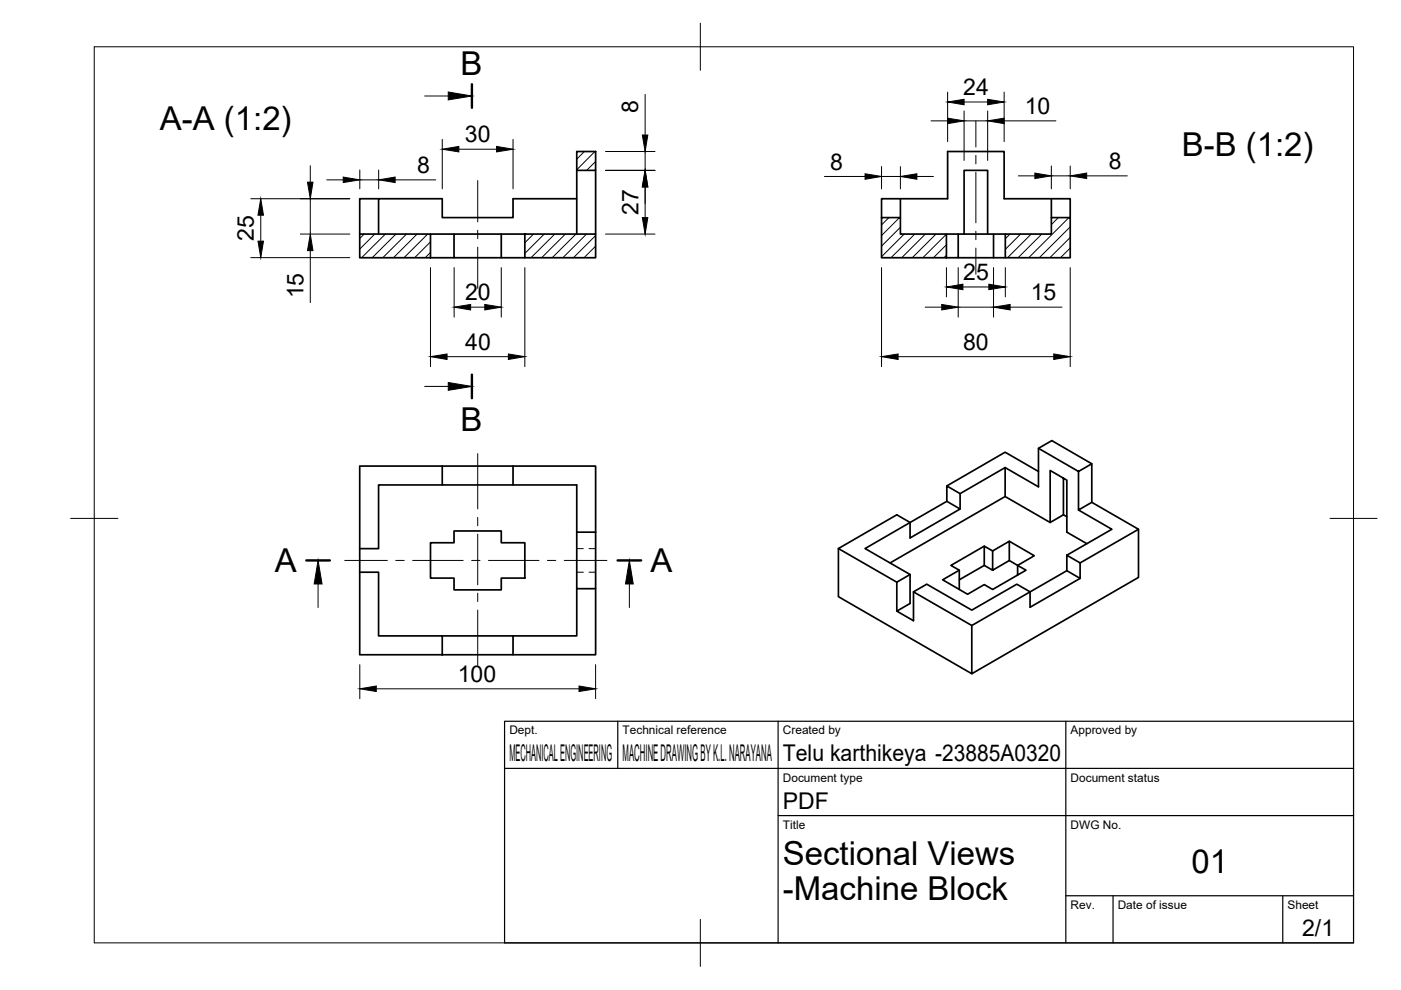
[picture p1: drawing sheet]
<svg xmlns="http://www.w3.org/2000/svg" width="297mm" height="210mm" viewBox="0 0 297 210" stroke-linecap="round" stroke-linejoin="round" font-family="sans-serif">
<!-- layer: Visible -->
<g fill="none" stroke="#000" stroke-width=".36">
<path d="M122.3 32.1h4v4h-4zM122.3 36.1v13.5M126.3 36.1v13.5M76.3 49.6h15v5h-15zM80.3 42.1h-4v7.5M91.3 49.6h20M91.3 54.6h5M96.3 49.6v5h10M106.3 49.6v5h5M111.3 49.6h15v5h-15zM122.3 42.1h-13.5v4h-15v-4h-13.5v7.5M186.9 46.1h4v3.5h9.8v5h-13.8z"/>
<path d="M190.9 42.1h-4v4M190.9 42.1h10v-10h12v10h14v4M190.9 42.1v4M200.7 49.6h12.4M203.2 49.6v5h-2.5M203.2 54.6h7.5M204.4 49.6v-13.5h5v13.5M210.7 49.6v5h2.4M213.1 49.6h9.8v-3.5h4v8.5h-13.8zM222.9 42.1v4M93.8 98.8v4h15v-4M93.8 98.8h-17.5v17.5"/>
<path d="M93.8 98.8h15M108.8 98.8h17.5v14M220.2 95.1l8.5 4.9v8.1l2.8-1.6v-8.2l-2.8 1.7M220.2 100l-7.1-4.1-12.4 7.1M231.5 98.3l-8.5-4.9-2.8 1.7v8.1l-7.1-4.1M76.3 116.3v5M91.3 115.1h5v-2.5h10v2.5h5v7.5h-5v2.5h-10v-2.5h-5zM93.8 102.8h-13.5v13.5h-4M108.8 102.8h13.5v10M122.3 112.8v12h4v-12M122.3 112.8h4M177.8 116.3v10.2l28.2 16.3"/>
<path d="M200.7 106.3l2.9 1.6-10.6 6.2v-3.3l-2.9-1.7-12.3 7.2 12.3 7.1M200.7 106.3v-3.3l2.9 1.7v3.2M200.7 106.3l-17.3 10 9.6 5.5v6.1l-2.9 1.7 3.6 2v-6.1l2.8-1.6 9.5 5.5 9.6-5.5 2.8 1.6v3.2l10.6-6.1M203.6 104.7l9.5-5.6v6.2l9.6 5.5M208.7 119.9l1.8 1v-4.1l3.5-2v4l-3.5 2.1M208.7 115.8l-7.1 4.1 1.8 1v4.1M210.5 116.8l-1.8-1v4.1l-5.3 3M213.1 105.3l-24.4 14.1M214 114.8l5.3 3-3.5 2.1-1.8-1.1M225.5 101.4v7.7l-2.8 1.7v-11l3.5 2v11l4.2 2.5M225.5 109.1l.7 .5M226.2 117.7l2.8 1.7v3.2l-2.8-1.6z"/>
<path d="M228.7 108.1l7 4.1-9.5 5.5M231.5 106.5l9.9 5.7-12.4 7.2M241.4 112.2v10.2l-35.4 20.4v-10.2M76.3 121.3h4v13.5h13.5v4h-17.5zM93.8 134.8h15M108.8 134.8v4M122.3 124.8v10h-13.5M126.3 124.8v14h-32.5M193 121.8l-2.9 1.6v6.2M203.4 120.9l-3.5 2 5.2 3.1 3.6-2.1 1.8 1.1 7-4.1-1.7-1v2M226.2 121l-20.2 11.6-12.3-7.1"/>
</g>
<!-- layer: Hidden -->
<path d="M122.3 116.3h1.4M124.9 116.3h1.4M122.3 121.3h1.4M124.9 121.3h1.4" fill="none" stroke="#000" stroke-width=".21"/>
<!-- layer: BORDER -->
<path d="M20 9.9h267v190h-267zM148.5 4.9v10M15 109.9h10M282 109.9h10M148.5 194.9v10" fill="none" stroke="#000" stroke-width=".21"/>
<!-- layer: TITLEBLOCK -->
<path d="M107 152.9h180v47h-180zM131 152.9v10M165 152.9v47M226 152.9v47M107 162.9h180M165 172.9h122M226 189.9h61M236 189.9v10M272 189.9v10" fill="none" stroke="#000" stroke-width=".25"/>
<!-- layer: Hatching -->
<g fill="none" stroke="#000" stroke-width=".21">
<path d="M123.9 32.1l-1.6 1.7M126.1 32.1l-3.8 3.9M126.3 34.2l-1.9 1.9M77.2 49.6l-.9 1M79.5 49.6l-3.2 3.2M81.7 49.6l-5 5M83.9 49.6l-5 5M86.2 49.6l-5 5M88.4 49.6l-5 5M90.7 49.6l-5 5M91.3 51.3l-3.4 3.3M91.3 53.5l-1.1 1.1"/>
<path d="M113.1 49.6l-1.8 1.9M115.4 49.6l-4.1 4.1M117.6 49.6l-5 5M119.9 49.6l-5 5M122.1 49.6l-5 5M124.4 49.6l-5 5M126.3 49.9l-4.7 4.7M126.3 52.2l-2.5 2.4M126.3 54.4l-.2 .2M188.5 46.1l-1.6 1.6M190.7 46.1l-3.8 3.8M190.9 48.2l-4 4"/>
<path d="M191.7 49.6l-4.8 4.8M194 49.6l-5.1 5M196.2 49.6l-5 5M198.4 49.6l-5 5M200.7 49.6l-5 5M200.7 51.9l-2.8 2.7M200.7 54.1l-.5 .5M214.1 49.6l-1 1M216.4 49.6l-3.3 3.3M218.6 49.6l-5 5M220.9 49.6l-5 5M224.4 46.1l-1.5 1.5"/>
<path d="M226.6 46.1l-8.5 8.5M226.9 48.1l-6.5 6.5M226.9 50.3l-4.3 4.3M226.9 52.6l-2 2"/>
</g>
<!-- layer: Section Lines -->
<path d="M100.1 17.9v5M100.1 79.4v5M64.9 118.8h5M130.9 118.8h5" fill="none" stroke="#000" stroke-width=".51"/>
<path d="M90 20.4h5M90 81.9h5M67.4 123.8v5M133.4 123.8v5" fill="none" stroke="#000" stroke-width=".21"/>
<path d="M95 19.5l5.1 .9-5.1 .8zM95 81.1l5.1 .8-5.1 .9zM67.4 118.8l.9 5h-1.7zM133.4 118.8l.9 5h-1.7z" fill="#000" stroke="#000" stroke-width=".21"/>
<!-- layer: FD_Dimensions -->
<g fill="none" stroke="#000" stroke-width=".21">
<path d="M200.9 19.5v10.5M212.9 19.5v10.5M65.8 35.1v3.5M69.3 38.1h3.5M76.3 36v4M76.3 38.1h4M80.3 36v4M83.8 38.1h8.6M93.8 29.5v10.5M97.3 31.6h8M108.8 29.5v10.5M128.4 36.1h10.5"/>
<path d="M128.4 32.1h10.5M136.8 20v8.6M136.8 32.1v4M136.8 39.6v6.5M174.8 37.4h8.6M186.9 35.3v4.7M186.9 37.4h4M190.9 35.3v4.7M194.4 37.4h3.5M197.4 25.6h3.5M204.4 21.6h5M204.4 23.5v10.5"/>
<path d="M204.4 25.6h5M209.4 23.5v10.5M212.9 25.6h11M215.9 37.3h3.5M222.9 35.2v4.8M222.9 37.3h4M226.9 35.2v4.8M230.4 37.3h8.6M53.2 42.1h21M53.2 54.6h21M55.3 45.6v5.5M63.7 49.6h10.5"/>
<path d="M65.8 42.1v7.5M65.8 53.1v11M91.3 56.7v21M96.3 56.7v10.5M106.3 56.7v10.5M111.3 56.7v21M128.4 49.6h10.5M186.9 56.7v21M200.7 56.7v6.2M203.2 56.7v10.5M210.7 56.7v10.5M213.1 56.7v6.2"/>
<path d="M226.9 56.7v21M94.8 75.6h13M99.8 65.1h3M190.4 75.6h33M196.2 65.1h3.5M203.2 65.1h7.5M204.2 60.8h5.5M214.2 65.1h11M76.3 140.9v7.2M79.8 146h43M126.3 140.9v7.2"/>
</g>
<g fill="#000" stroke="#000" stroke-width=".21">
<path d="M65.2 38.6h1.2l-.6 3.5zM72.8 37.5l3.5 .6-3.5 .6zM80.3 38.1l3.5-.6v1.2zM93.8 31.6l3.5-.6v1.2zM105.3 31l3.5 .6-3.5 .6zM136.8 36.1l.6 3.5h-1.2zM136.2 28.6h1.2l-.6 3.5zM183.4 36.8l3.5 .6-3.5 .6zM190.9 37.4l3.5-.6v1.2zM200.9 25.1l3.5 .5-3.5 .6zM200.9 21.6l3.5-.5v1.1zM209.4 21.1l3.5 .5-3.5 .6z"/>
<path d="M209.4 25.6l3.5-.5v1.1zM219.4 36.7l3.5 .6-3.5 .6zM226.9 37.3l3.5-.6v1.2zM54.7 51.1h1.2l-.6 3.5zM55.3 42.1l.6 3.5h-1.2zM65.8 49.6l.6 3.5h-1.2zM136.2 46.1h1.2l-.6 3.5zM91.3 75.6l3.5-.6v1.2zM96.3 65.1l3.5-.5v1.1zM102.8 64.6l3.5 .5-3.5 .6zM107.8 75l3.5 .6-3.5 .6zM186.9 75.6l3.5-.6v1.2z"/>
<path d="M199.7 64.6l3.5 .5-3.5 .6zM200.7 60.8l3.5-.5v1.1zM209.7 60.3l3.4 .5-3.4 .6zM210.7 65.1l3.5-.5v1.1zM223.4 75l3.5 .6-3.5 .6zM76.3 146l3.5-.5v1.1zM122.8 145.5l3.5 .5-3.5 .6z"/>
</g>
<!-- layer: Smart Centers -->
<g fill="none" stroke="#000" stroke-width=".21">
<path d="M101.3 38.3v8.7M206.9 25.6v5.6M206.9 32.9v1.8M206.9 36.5v10.7M101.3 48.8v1.8M101.3 52.4v8.7M206.9 49v1.8M206.9 52.6v5.5M101.3 96.2v11.7M73.1 118.8h9M83.9 118.8h1.8M87.5 118.8h10.7"/>
<path d="M100 118.8h1.8M101.3 109.7v1.8M101.3 113.3v10.7M103.6 118.8h10.7M116.1 118.8h1.7M119.6 118.8h9.1M101.3 125.8v1.7M101.3 129.3v11.8"/>
</g>
<g font-size="7">
<text x="97.6" y="15.8">B</text>
<text x="33.9" y="27.6">A-A (1:2)</text>
<text x="250.6" y="33">B-B (1:2)</text>
<text x="97.6" y="91.4">B</text>
<text x="58.3" y="121.3">A</text>
<text x="137.9" y="121.3">A</text>
<text x="166" y="183.4">Sectional Views</text>
<text x="252.6" y="185.2">01</text>
<text x="166" y="190.9">-Machine Block</text>
</g>
<g font-size="4.9">
<text x="135.3" y="23.9" transform="rotate(-90 135.3 23.9)">8</text>
<text x="204.2" y="20.2">24</text>
<text x="217.3" y="24.2">10</text>
<text x="98.6" y="30.2">30</text>
<text x="176" y="36">8</text>
<text x="235.1" y="35.8">8</text>
<text x="88.5" y="36.7">8</text>
<text x="135.4" y="45.6" transform="rotate(-90 135.4 45.6)">27</text>
<text x="53.8" y="51.1" transform="rotate(-90 53.8 51.1)">25</text>
<text x="204.2" y="59.4">25</text>
<text x="64.3" y="63.3" transform="rotate(-90 64.3 63.3)">15</text>
<text x="98.6" y="63.7">20</text>
<text x="218.5" y="63.7">15</text>
<text x="98.6" y="74.2">40</text>
<text x="204.2" y="74.2">80</text>
<text x="97" y="144.6">100</text>
<text x="108" y="161.4">MECHANICAL ENGINEERING</text>
<text x="132" y="161.4">MACHINE DRAWING BY K.L. NARAYANA</text>
<text x="166" y="161.4">Telu karthikeya -23885A0320</text>
<text x="166" y="171.4">PDF</text>
<text x="276.1" y="198.6">2/1</text>
</g>
<g font-size="2.5">
<text x="108" y="155.7">Dept.</text>
<text x="132" y="155.7">Technical reference</text>
<text x="166" y="155.7">Created by</text>
<text x="227" y="155.7">Approved by</text>
<text x="166" y="165.7">Document type</text>
<text x="227" y="165.7">Document status</text>
<text x="166" y="175.7">Title</text>
<text x="227" y="175.7">DWG No.</text>
<text x="227" y="192.7">Rev.</text>
<text x="237" y="192.7">Date of issue</text>
<text x="273" y="192.7">Sheet</text>
</g>
</svg>
